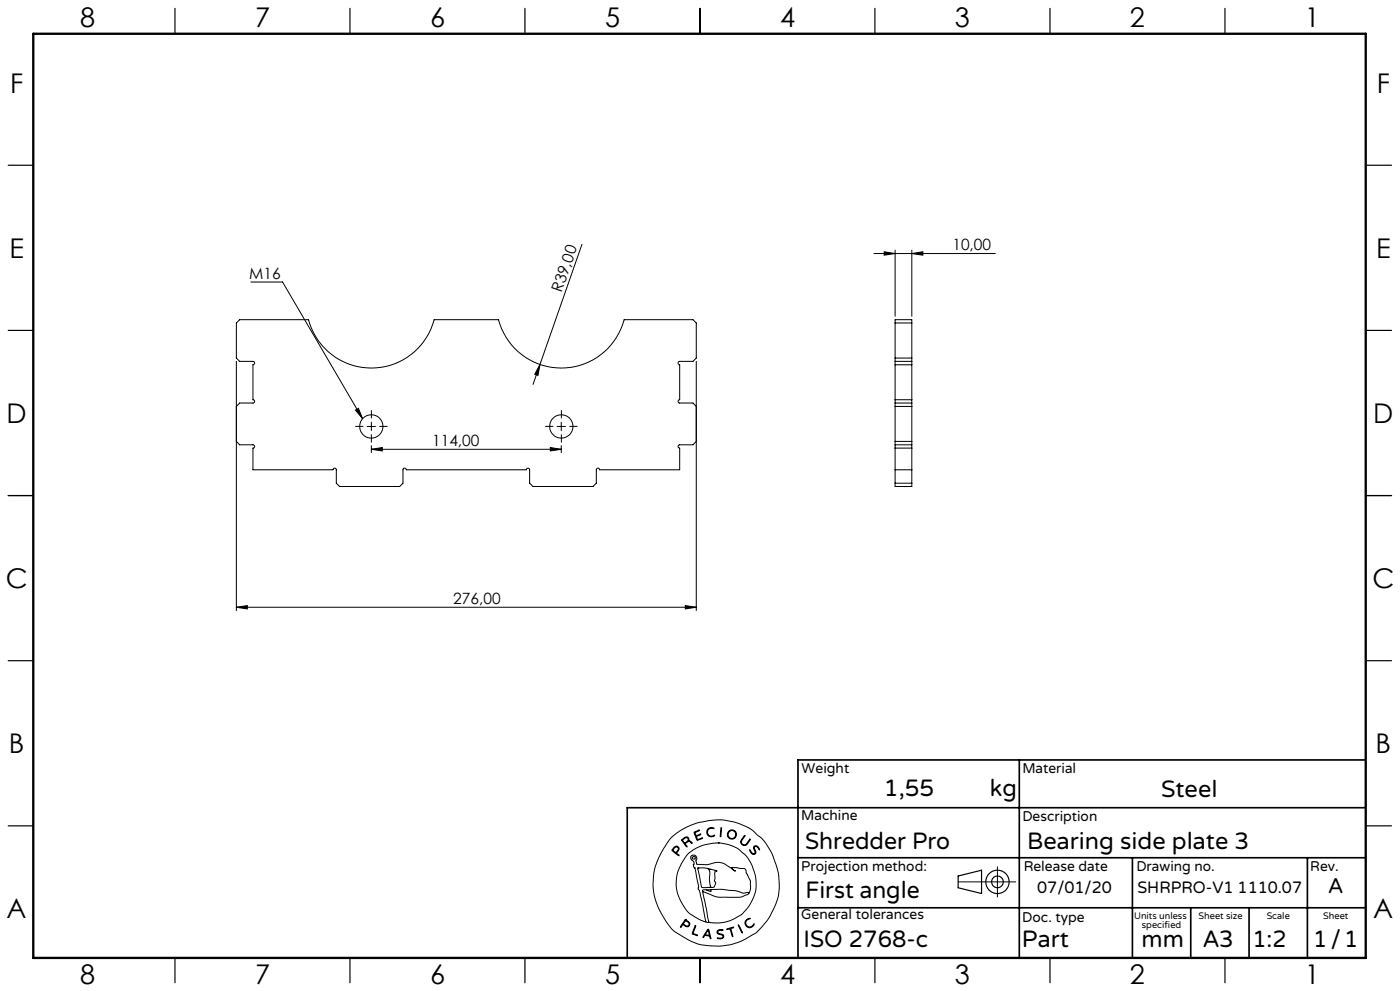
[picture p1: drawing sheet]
<svg xmlns="http://www.w3.org/2000/svg" width="420mm" height="297mm" viewBox="0 0 420 297" stroke-linecap="round" stroke-linejoin="round" font-family="sans-serif">
<g fill="none" stroke="#000" stroke-width=".3">
<path d="M174.6 73.2l-12.6 36M262.2 76h36.4M265.3 75.5l3.2 .5-3.2 .5zM268.5 75v19.8M273.5 76l3.4-.5v1zM273.5 75v19.8M75.2 84.5h9.6l24 41M268.5 96.8v10.5M268.5 96.8v-1h5v1M268.5 96.8h5M273.5 96.8v10.5M70.9 108.3v74.7"/>
<path d="M162 109.2l-.6 3.3-1-.3zM162 109.2l-2.1 6M208.9 108.3v74.7M268.5 119.8v1M268.5 108.3v1M268.5 107.3v1M268.5 109.3v10.5M268.5 108.3h5M268.5 107.3h5M268.5 119.8h5M268.5 109.3h5M273.5 119.8v1"/>
<path d="M273.5 108.3v1M273.5 107.3v1M273.5 109.3v10.5M106.6 122.9l.9-.5 1.3 3.1zM110.1 127.8h2.5M111.4 134.7l3.3-.6v1zM111.4 126.5v2.5M111.4 133.6v2M111.4 134.7h57M165.1 134.1l3.3 .6-3.3 .4zM167.1 127.8h2.6M168.4 126.5v2.5"/>
<path d="M168.4 133.6v2M208.9 121.8l-1-1h-4a.49 .49 0 0 1-.5-.5 .49 .49 0 0 1 .5-.5v-10.5a.51 .51 0 0 1-.5-.5 .51 .51 0 0 1 .5-.5h4l1-1v-10.5l-1-1h-20.6a19.5 19.5 0 0 1-18.9 14.5 19.5 19.5 0 0 1-18.9-14.5h-19.3a19.5 19.5 0 0 1-18.8 14.5 19.5 19.5 0 0 1-18.9-14.5h-20.6l-1 1v10.5l1 1h4a.51 .51 0 0 1 .5 .5 .51 .51 0 0 1-.5 .5v10.5a.5 .5 0 0 1 .5 .5 .5 .5 0 0 1-.5 .5h-4l-1 1v10.5l1 1h4a.5 .5 0 0 1 .5 .5 .5 .5 0 0 1-.5 .5v6.5h24a.49 .49 0 0 1 .5-.5 .49 .49 0 0 1 .5 .5v4l1 1h18l1-1v-4a.49 .49 0 0 1 .5-.5 .49 .49 0 0 1 .5 .5h36a.49 .49 0 0 1 .5-.5 .49 .49 0 0 1 .5 .5v4l1 1h18l1-1v-4a.49 .49 0 0 1 .5-.5 .49 .49 0 0 1 .5 .5h24v-6.5a.49 .49 0 0 1-.5-.5 .49 .49 0 0 1 .5-.5h4l1-1M268.5 121.8v10.5M268.5 133.3v1M268.5 120.8v1M268.5 132.3v1M268.5 134.3v11.5h5v-11.5M268.5 133.3h5M268.5 120.8h5M268.5 132.3h5M268.5 121.8h5M268.5 134.3h5"/>
<path d="M273.5 121.8v10.5M273.5 133.3v1M273.5 120.8v1M273.5 132.3v1M268.5 140.8h5M268.5 144.8h5M70.9 182l3.3-.5v1zM70.9 182h138M205.6 181.5l3.3 .5-3.3 .5zM201.3 251.1l2.8-2.2 4.5-2.1 4.8-1 3.2-.1 3.7 .7 3.3 1.2 2 1.1 2.8 2.4 1.5 1.8 1.8 3.2 1.8 5.3 .3 3.5-.2 3-.8 2.8-1.7 3.7-1.8 2.5a16.5 16.5 0 0 1-6.7 5l-3.3 1.2-2.9 .4h-3.4l-2.9-.4-3.7-1.5-3.8-2.3-1.1-.9-1.2-1.6-2.3-3.7-1.2-2.8-.6-2.2-.3-3.1 .3-3.5 .9-3.2 2-4zM202 254.1l.7-.5 .6 .1 .4 .6-.1 .6a.64 .64 0 0 0-.3 1.1l.4 .5-1.7-1.2a.52 .52 0 0 1-.4-.5 .52 .52 0 0 1 .4-.6zM202.4 254l.4-.2 .5 .1 .2 .5-.2 .4a.73 .73 0 0 1-.7 .6 .73 .73 0 0 1-.7-.7z"/>
<path d="M204.5 251.6l1.1-.7h.6l.4 .3 .1 .8 .6 .2 .3 .5-.8-.5-.6 .2a.61 .61 0 0 0-.6 .5 .61 .61 0 0 0 .5 .7l-.1 .3-1.5-2zM204.8 251.7l.8-.6h.6l.2 .6-.5 .6a.52 .52 0 0 1-.6 .3 .52 .52 0 0 1-.4-.5zM208.2 249.4l1.7-.6-1 .5a.57 .57 0 0 0-.2 .9 .57 .57 0 0 0 .9 0l.6-.2-.8 .5a.46 .46 0 0 0-.5 .4 .46 .46 0 0 0 .3 .5l.1 .2 1.5-.5-1.7 .7zM212.3 248.5l.8-.5 1 .2 .1 .2-.9-.2-.7 .3-.3 .5v.7l.1 .4 .6 .4 1.3-.2a.53 .53 0 0 1-.3 .5 .53 .53 0 0 1-.5 0l-.9-.2-.4-.4-.2-1zM215.5 252.6l2.7 .4 3 1.2 2.3 1.9 .9 1.2 1.3 2.2 1.1 3.8-.1 3.5-.8 2.5a11.7 11.7 0 0 1-8.9 7.2l-2.6 .1-1.7-.2M215.5 252.6l-4.1 .6-3.4 1.5-2.1 1.8-2.1 3.5-.5 1.4-.4 2 .1 3 .9 2.9 2 3.4a9.1 9.1 0 0 0 4 2.9l1.9 .8M215.5 252.6h.1M216.3 248.1h.2v.6l-.2 1.9-.2 .2zM223.3 250.5l.1-.1 .1 .2-1.1 1.6 .2 .7 .7 .3a3.3 3.3 0 0 0 1.7-1.7v.2l-1 1.5-.4 .2-.7-.1-.6-.5-.1-.6zM224.9 254.7l.7 .9 .5 .3 .4-.3-.4-1.4 .2-.6h.9l.7 1-.1 .1-.9-1-.5 .1-.1 .4 .5 1.4-.6 .5-.9-.5zM299.2 259.8v9M205.6 275.6l-1.4 2-.1 .2h.2a.69 .69 0 0 1 .6-.6 .69 .69 0 0 1 .8 .4l.9 .1 .3-.9-1.3-1.2"/>
<path d="M205.6 275.6h.1M205.6 275.9l-.3 .5M205.7 275.9l1 .9-.1 .6-.6 .1a.7 .7 0 0 1-.9-.9l.2-.2M205.7 275.9h.1M208.5 277.5l.2-.1v.2l-.5 1.4a.56 .56 0 0 0-.2 .7 .56 .56 0 0 0 .7 .3l.5 .4-1.6-.6zM209.3 260.2l2.3-.1 3.1 .8 .4 .3a.35 .35 0 0 0-.5-.2 .35 .35 0 0 0-.1 .5v1.8l-.2 .7 .4 .8-.4 1-.5 .2h-2.6a.85 .85 0 0 1-.8-.2 .85 .85 0 0 1-.1-.9zM209.4 260.1h.1M210.8 267.2l1.9 9.2M210.8 267.2l3.7 1.5 1.3 .2h6.3l2.1-.8 .4-.3M211.8 276.4h.9M211.9 266.7h-1.1v.5M212.1 260.2a2.12 2.12 0 0 1 .8 2.7v1.9l.3 .9-.3 .2"/>
<path d="M212.3 278.6l.1-.1a4.3 4.3 0 0 1 .9 2.6v.2h-.2a.74 .74 0 0 0-.8-.8l-.2-.1a.82 .82 0 0 0-1.1 .6l-.1-.3zM212.3 278.9l.4 .9a.4 .4 0 0 1-.1 .6 .4 .4 0 0 1-.6-.2l-.4-.1zM212.4 278.9h.1M212.7 276.4h.1M213 260.6h.1M213.3 266.6l3.2-.1 4.2 .4 2.3 .8 1.1-.2a.3 .3 0 0 1 .4-.1 .3 .3 0 0 1 .1 .4M213.3 266.6v.6l-1.4-.5M213.3 266.6l-1.4 .1M215.3 278.9l.6-.3 1 .1v.2h-1.4l-.2 .6 .3 .2 1.4 .5 .1 .5-.2 .4-.6 .3-1.1-.2h1.1l.6-.5-.3-.5-1.4-.5-.1-.4zM218 278.4l2.1-.5-.8 .4 .5 2.4-.8-2.3-.8 .2zM221.5 277.2l1.2 2.2v.2zM221.5 277.1h.1"/>
<path d="M224 275.6l.7-.4 .3 .1-.8 .4-.4 .6v.6l.5 .7 .9 .2 .9-.9a.41 .41 0 0 1 .1 .5 .41 .41 0 0 1-.4 .2l-1 .5-.9-.5-.4-1.1zM224.6 267.8l.5-1.4v-2.3l-1.7-3.8-3.9-.3 .3 .5 .8 .6h-.1l-3.1-2.2-1.7-.5-3.6 .7-3-.1-.3-.9 .3-.8-.3-.7-.6-.3-.7 .1-.3 .4v.4l1 1.1-.1 1.4 .4 .5 1.1 5.4-.2 .8 .4 .4 .3 1.1 1.7 8.5M287.4 264.3h17.3"/>
<circle cx="111.4" cy="127.8" r="3.5"/>
<circle cx="168.4" cy="127.8" r="3.5"/>
<circle cx="208.1" cy="257.1" r=".44"/>
<circle cx="219.5" cy="250.1" r="1.17"/>
<circle cx="219.6" cy="250.1" r="1.38"/>
</g>
<g fill="none" stroke="#000" stroke-width=".35">
<path d="M52.5 2.5v7.5M105 2.5v7.5M157.5 2.5v7.5M210 2.5v7.5M262.5 2.5v7.5M315 2.5v7.5M367.5 2.5v7.5M2.5 49.5h7.5M410 49.5h7.5M2.5 99h7.5M410 99h7.5M2.5 148.5h7.5"/>
<path d="M410 148.5h7.5M2.5 198h7.5M410 198h7.5M2.5 247.5h7.5M410 247.5h7.5M287.4 262.5l7.1-1.7v7l-7.1-1.7zM52.5 287v7.5M105 287v7.5M157.5 287v7.5M210 287v7.5M262.5 287v7.5M315 287v7.5"/>
<path d="M367.5 287v7.5"/>
<circle cx="299.2" cy="264.3" r="3.5"/>
<circle cx="299.2" cy="264.3" r="1.75"/>
</g>
<path d="M108.9 127.8h-2.2M111.4 125.3v-2.3M111.4 130.3v2.2M113.9 127.8h2.3M165.9 127.8h-2.2M168.4 125.3v-2.3M168.4 130.3v2.2M170.9 127.8h2.3" fill="none" stroke="#000" stroke-width=".3" stroke-dasharray="15.2 1.3 1.3 1.3"/>
<path d="M305.8 227.7v59.2M409.7 227.7h-170.3v59.2M239.4 257.1h170.3M339.7 257.1v29.9M392.2 257.1v29.8M409.7 242.1h-221.5v45M239.4 272.1h170.3M357.2 272.1v14.8M374.7 272.1v14.8" fill="none" stroke="#000" stroke-width=".5"/>
<path d="M10 10.1h399.7v277h-399.7z" fill="none" stroke="#000" stroke-width=".7"/>
<g fill="#000">
<path d="M162 109.2l-.6 3.3-1-.3zM106.6 122.9l.9-.5 1.3 3.1z"/>
<path d="M165.1 134.1l3.3 .6-3.3 .4zM111.4 134.7l3.3-.6v1z"/>
<path d="M70.9 182l3.3-.5v1zM205.6 181.5l3.3 .5-3.3 .5zM265.3 75.5l3.2 .5-3.2 .5zM273.5 76l3.4-.5v1z"/>
</g>
<g font-size="8.1">
<text x="24" y="8">8</text>
<text x="76.5" y="8">7</text>
<text x="129" y="8">6</text>
<text x="181.5" y="8">5</text>
<text x="234" y="8">4</text>
<text x="286.5" y="8">3</text>
<text x="339" y="8">2</text>
<text x="391.5" y="8">1</text>
<text x="3" y="27.7">F</text>
<text x="413" y="27.7">F</text>
<text x="2.8" y="77.2">E</text>
<text x="412.8" y="77.2">E</text>
<text x="2" y="126.7">D</text>
<text x="412" y="126.7">D</text>
<text x="1.7" y="176.2">C</text>
<text x="411.7" y="176.2">C</text>
<text x="2.7" y="225.7">B</text>
<text x="412.7" y="225.7">B</text>
<text x="2" y="275.2">A</text>
<text x="412" y="275.2">A</text>
<text x="24" y="295">8</text>
<text x="76.5" y="295">7</text>
<text x="129" y="295">6</text>
<text x="181.5" y="295">5</text>
<text x="234" y="295">4</text>
<text x="286.5" y="295">3</text>
<text x="339" y="295">2</text>
<text x="391.5" y="295">1</text>
</g>
<g font-size="7.1">
<text x="265.2" y="238.5">1,55</text>
<text x="297" y="238.5">kg</text>
<text x="348.3" y="239">Steel</text>
<text x="241.5" y="254.4">Shredder Pro</text>
<text x="308.1" y="254.4">Bearing side plate 3</text>
<text x="241.6" y="269.2">First angle</text>
<text x="241.1" y="283.7">ISO 2768-c</text>
<text x="306.6" y="283.9">Part</text>
<text x="342.5" y="283.9">mm</text>
<text x="360.9" y="283.8">A3</text>
<text x="375.7" y="283.9">1:2</text>
<text x="393.9" y="283.9">1/1</text>
</g>
<text font-size="6.3" x="398.5" y="267.7">A</text>
<g font-size="4.9">
<text x="311.2" y="267.6">07/01/20</text>
<text x="341.2" y="267.6">SHRPRO-V1 1110.07</text>
</g>
<g font-size="4.7">
<text x="285.7" y="74.9">10,00</text>
<text x="74.8" y="83.5">M16</text>
<text x="168.5" y="87.8" transform="rotate(-71 168.5 87.8)">R39,00</text>
<text x="129.6" y="133.6">114,00</text>
<text x="136" y="181">276,00</text>
</g>
<g font-size="4.2">
<text x="240.5" y="231.7">Weight</text>
<text x="306.7" y="231.7">Material</text>
<text x="240.4" y="245.9">Machine</text>
<text x="306.7" y="246.1">Description</text>
<text x="240.4" y="261.1">Projection method:</text>
<text x="307.1" y="261">Release date</text>
<text x="340.9" y="261">Drawing no.</text>
<text x="393.1" y="261">Rev.</text>
<text x="240.4" y="275.6">General tolerances</text>
<text x="306.7" y="276.2">Doc. type</text>
</g>
<g font-size="2.8">
<text x="340.2" y="275.3">Units unless</text>
<text x="359.6" y="275.3">Sheet size</text>
<text x="380" y="275.3">Scale</text>
<text x="396.9" y="275.3">Sheet</text>
<text x="342.6" y="278.2">specified</text>
</g>
</svg>
